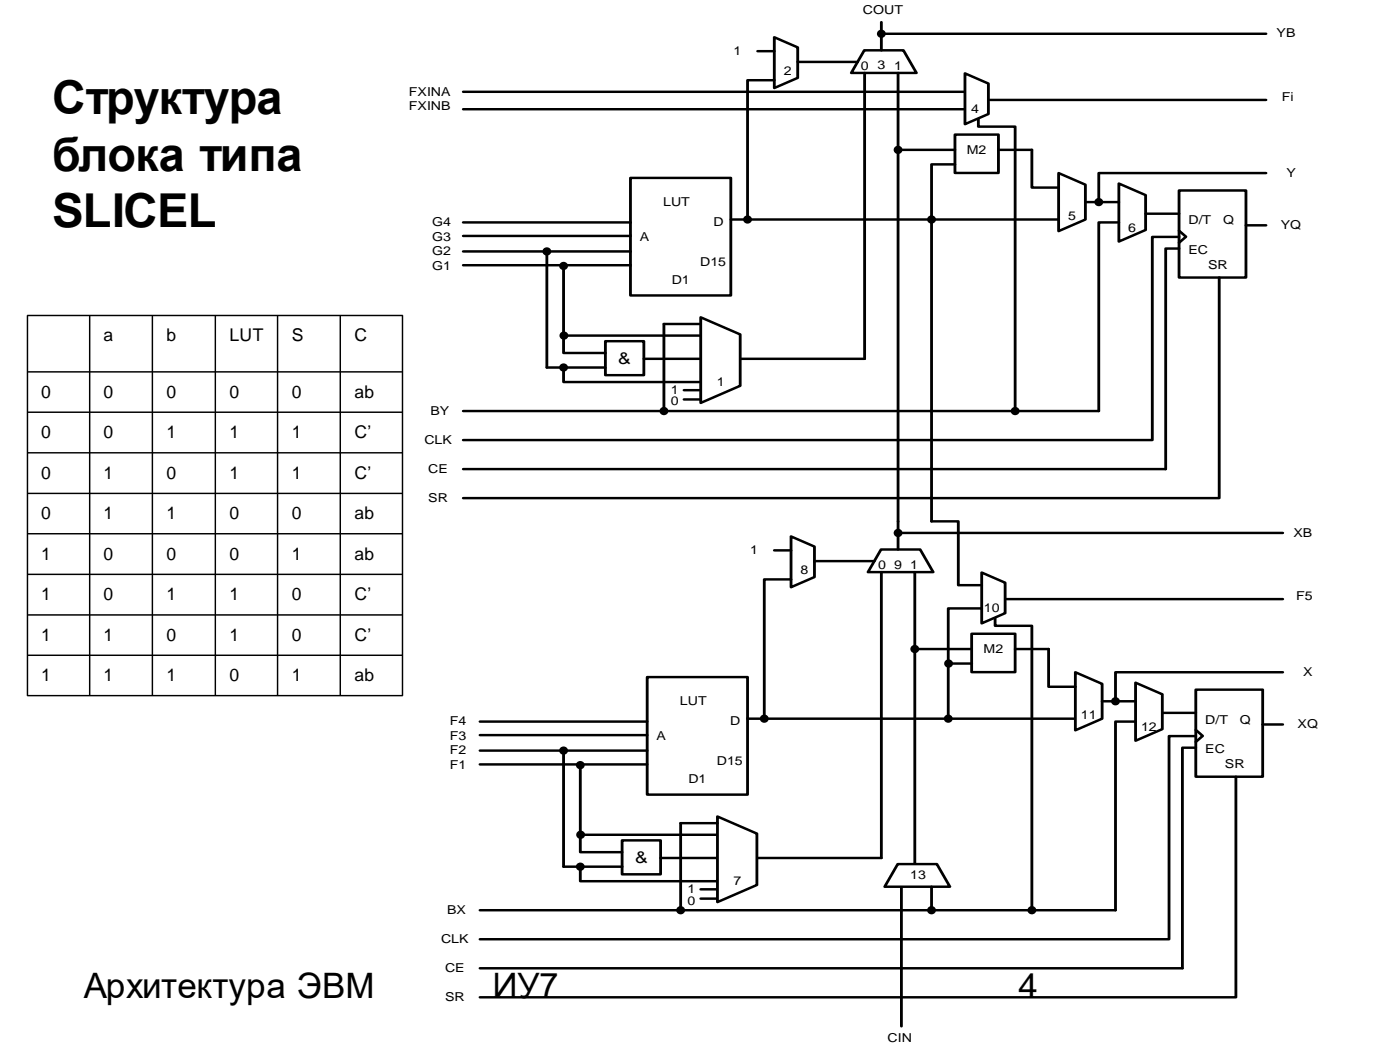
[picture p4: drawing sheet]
<svg xmlns="http://www.w3.org/2000/svg" width="254mm" height="190mm" viewBox="0 0 254 190" stroke-linecap="round" stroke-linejoin="round" font-family="sans-serif">
<path d="M114.4 32.3h18.2v21.3h-18.2zM84 40.4h30.4M84 42.8h30.4M84 45.6h30.4M84 48.1h30.4M99.2 45.6v21.1" fill="none" stroke="#000" stroke-width=".48"/>
<path d="M109.8 61.9h7v6.2h-7z" fill-rule="evenodd" fill="#fff"/>
<path d="M132.6 39.8h59.5M102.2 48.1v15.9h7.6M99.2 66.7h10.6M109.8 61.9h7v6.2h-7zM116.8 65.1h10.3" fill="none" stroke="#000" stroke-width=".48"/>
<path d="M192.1 31.4l4.8 2.1v6.3l-4.8 2.1z" fill-rule="evenodd" fill="#fff"/>
<path d="M192.1 31.4l4.8 2.1v6.3l-4.8 2.1z" fill="none" stroke="#000" stroke-width=".48"/>
<path d="M173.3 24.4h7.8v7h-7.8z" fill-rule="evenodd" fill="#fff"/>
<path d="M173.3 24.4h7.8v7h-7.8z" fill="none" stroke="#000" stroke-width=".48"/>
<path d="M156.8 9.1h7.1l2.4 4.1h-11.9z" fill-rule="evenodd" fill="#fff"/>
<path d="M156.8 9.1h7.1l2.4 4.1h-11.9z" fill="none" stroke="#000" stroke-width=".48"/>
<path d="M140.5 6.8l4.2 1.8v5.5l-4.2 1.9z" fill-rule="evenodd" fill="#fff"/>
<path d="M140.5 6.8l4.2 1.8v5.5l-4.2 1.9zM140.5 14.6h-4.9v25.2M144.7 11.2h10.9M156.9 13.2v51.9h-23.7M159.9 4v5.1M162.9 13.2v81.4M179.3 18.1h50.4M162.9 27.2h10.4M173.3 29.8h-4.3v64.8M187.2 27.2v6.8h4.9M124.1 70.8h3" fill="none" stroke="#000" stroke-width=".48"/>
<path d="M213.9 34.6h12.2v15.8h-12.2z" fill-rule="evenodd" fill="#fff"/>
<path d="M213.9 34.6h12.2v15.8h-12.2zM213.9 41.9l1.3 1.1-1.3 1M226.1 40.9h3.6M84 74.6h115.3" fill="none" stroke="#000" stroke-width=".48"/>
<path d="M203 33.3l4.8 2.1v6.3l-4.8 2.1z" fill-rule="evenodd" fill="#fff"/>
<path d="M84 19.8h91.1M84 16.7h91.1M177.5 20.9v2.1h6.7v51.6M196.9 36.7h6.1M203 33.3l4.8 2.1v6.3l-4.8 2.1zM207.8 38.8h6.1M203 40.4h-3.7v34.2M213.9 45.1h-2.4v40M213.9 43h-4.8v36.8h-125.1" fill="none" stroke="#000" stroke-width=".48"/>
<path d="M175.1 13.3l4.2 1.9v5.5l-4.2 1.8z" fill-rule="evenodd" fill="#fff"/>
<path d="M175.1 13.3l4.2 1.9v5.5l-4.2 1.8zM102.2 66.7v2.6h24.9M102.2 60.9h24.9M124.1 72.5h3" fill="none" stroke="#000" stroke-width=".48"/>
<path d="M127.1 57.6l7.2 3.1v9.3l-7.2 3.1z" fill-rule="evenodd" fill="#fff"/>
<g fill="none" stroke="#000" stroke-width=".48">
<path d="M137.4 9.3h3.1M159.9 6.1h69.8M181.1 27.2h6.1M229.7 31.4h-30.4v5.3M127.1 57.6l7.2 3.1v9.3l-7.2 3.1zM127.1 58.8h-6.6v15.8M221.2 50.4v40h-137.2M84 85.1h127.5"/>
<circle cx="159.9" cy="6.1" r=".54"/>
<circle cx="135.6" cy="39.8" r=".54"/>
<circle cx="162.9" cy="27.2" r=".54"/>
<circle cx="169" cy="39.8" r=".54"/>
<circle cx="199.4" cy="36.7" r=".54"/>
<circle cx="99.2" cy="45.6" r=".54"/>
<circle cx="102.3" cy="48.3" r=".54"/>
<circle cx="102.3" cy="66.7" r=".54"/>
<circle cx="102.3" cy="60.9" r=".54"/>
<circle cx="120.5" cy="74.6" r=".54"/>
<circle cx="184.2" cy="74.6" r=".54"/>
</g>
<g fill="#000">
<circle cx="159.9" cy="6.1" r=".54"/>
<circle cx="135.6" cy="39.8" r=".54"/>
<circle cx="162.9" cy="27.2" r=".54"/>
<circle cx="169" cy="39.8" r=".54"/>
<circle cx="199.4" cy="36.7" r=".54"/>
<circle cx="99.2" cy="45.6" r=".54"/>
<circle cx="102.3" cy="48.3" r=".54"/>
<circle cx="102.3" cy="66.7" r=".54"/>
<circle cx="102.3" cy="60.9" r=".54"/>
<circle cx="120.5" cy="74.6" r=".54"/>
<circle cx="184.2" cy="74.6" r=".54"/>
</g>
<path d="M117.4 122.8h18.2v21.4h-18.2z" fill-rule="evenodd" fill="#fff"/>
<path d="M87.1 130.9h30.3M87.1 133.4h30.3M87.1 136.2h30.3M87.1 138.7h30.3M102.2 136.2v21M117.4 122.8h18.2v21.4h-18.2z" fill="none" stroke="#000" stroke-width=".48"/>
<path d="M112.9 152.5h6.9v6.1h-6.9z" fill-rule="evenodd" fill="#fff"/>
<path d="M105.3 138.7v15.9h7.6M135.6 130.4h59.5M102.2 157.2h10.7M112.9 152.5h6.9v6.1h-6.9zM119.8 155.7h10.4" fill="none" stroke="#000" stroke-width=".48"/>
<path d="M195.1 122l4.9 2.1v6.3l-4.9 2.1z" fill-rule="evenodd" fill="#fff"/>
<path d="M195.1 122l4.9 2.1v6.3l-4.9 2.1z" fill="none" stroke="#000" stroke-width=".48"/>
<path d="M176.3 115h7.9v6.9h-7.9z" fill-rule="evenodd" fill="#fff"/>
<path d="M176.3 115h7.9v6.9h-7.9z" fill="none" stroke="#000" stroke-width=".48"/>
<path d="M159.8 99.7h7.1l2.4 4.1h-11.8z" fill-rule="evenodd" fill="#fff"/>
<path d="M159.8 99.7h7.1l2.4 4.1h-11.8z" fill="none" stroke="#000" stroke-width=".48"/>
<path d="M143.5 97.3l4.3 1.9v5.5l-4.3 1.8z" fill-rule="evenodd" fill="#fff"/>
<path d="M143.5 97.3l4.3 1.9v5.5l-4.3 1.8zM162.9 94.6v5.1M143.5 105.1h-4.8v25.3M147.8 101.8h10.8M159.9 103.8v51.9h-23.7M166 103.8v53M166 117.8h10.3M182.4 108.7h50.3M190.2 117.8v6.8h4.9M176.3 120.4h-4.3v10M127.1 161.4h3.1" fill="none" stroke="#000" stroke-width=".48"/>
<path d="M217 125.1h12.1v15.8h-12.1z" fill-rule="evenodd" fill="#fff"/>
<path d="M217 125.1h12.1v15.8h-12.1zM217 132.4l1.2 1.1-1.2 1.1M229.1 131.4h3.6M87.1 165.1h115.3" fill="none" stroke="#000" stroke-width=".48"/>
<path d="M206 123.9l4.9 2.1v6.3l-4.9 2.1z" fill-rule="evenodd" fill="#fff"/>
<path d="M180.5 111.4v2.1h6.7v51.6M200 127.2h6M206 123.9l4.9 2.1v6.3l-4.9 2.1zM206 130.9h-3.6v34.2M210.9 129.3h6.1M217 135.7h-2.5v40M217 133.5h-4.9v36.9h-125" fill="none" stroke="#000" stroke-width=".48"/>
<path d="M178.1 103.9l4.3 1.8v5.6l-4.3 1.8z" fill-rule="evenodd" fill="#fff"/>
<path d="M178.1 103.9l4.3 1.8v5.6l-4.3 1.8zM105.3 157.2v2.7h24.9M105.3 151.5h24.9M127.1 163h3.1" fill="none" stroke="#000" stroke-width=".48"/>
<path d="M130.2 148.1l7.1 3.1v9.4l-7.1 3.1z" fill-rule="evenodd" fill="#fff"/>
<g fill="none" stroke="#000" stroke-width=".48">
<path d="M140.5 99.8h3M162.9 96.7h69.8M169 94.6h4.9v11.6h4.2M178.1 110.4h-6.1v10M184.2 117.8h6M232.7 122h-30.3v5.2M130.2 148.1l7.1 3.1v9.4l-7.1 3.1zM130.2 149.3h-6.7v15.8M224.2 140.9v40h-137.1M87.1 175.7h127.4M163.5 160.9v25.3"/>
<circle cx="162.9" cy="96.7" r=".54"/>
<circle cx="166" cy="117.8" r=".54"/>
<circle cx="102.3" cy="136.2" r=".54"/>
<circle cx="105.3" cy="138.8" r=".54"/>
<circle cx="138.7" cy="130.4" r=".54"/>
<circle cx="172" cy="130.4" r=".54"/>
<circle cx="172.1" cy="120.4" r=".54"/>
<circle cx="202.4" cy="127.2" r=".54"/>
<circle cx="105.3" cy="157.2" r=".54"/>
<circle cx="105.4" cy="151.5" r=".54"/>
<circle cx="123.5" cy="165.1" r=".54"/>
<circle cx="187.2" cy="165.1" r=".54"/>
</g>
<g fill="#000">
<circle cx="162.9" cy="96.7" r=".54"/>
<circle cx="166" cy="117.8" r=".54"/>
<circle cx="102.3" cy="136.2" r=".54"/>
<circle cx="105.3" cy="138.8" r=".54"/>
<circle cx="138.7" cy="130.4" r=".54"/>
<circle cx="172" cy="130.4" r=".54"/>
<circle cx="172.1" cy="120.4" r=".54"/>
<circle cx="202.4" cy="127.2" r=".54"/>
<circle cx="105.3" cy="157.2" r=".54"/>
<circle cx="105.4" cy="151.5" r=".54"/>
<circle cx="123.5" cy="165.1" r=".54"/>
<circle cx="187.2" cy="165.1" r=".54"/>
</g>
<path d="M162.9 156.8h7.1l2.3 4.1h-11.8z" fill-rule="evenodd" fill="#fff"/>
<g fill="none" stroke="#000" stroke-width=".48">
<path d="M162.9 156.8h7.1l2.3 4.1h-11.8zM169 160.9v4.2"/>
<circle cx="169" cy="165.1" r=".54"/>
</g>
<circle cx="169" cy="165.1" r=".54" fill="#000"/>
<g fill="none" stroke="#000" stroke-width=".26">
<path d="M4.9 57.2h68.2M5 57.2v69.1M16.3 57.2v69.1M27.6 57.2v69.1M39.1 57.2v69.1M50.4 57.2v69.1M61.7 57.2v69.1M73 57.2v69.1M4.9 67.5h68.2M4.9 74.8h68.2M4.9 82.2h68.2M4.9 89.5h68.2"/>
<path d="M4.9 96.8h68.2M4.9 104.2h68.2M4.9 111.6h68.2M4.9 118.9h68.2M4.9 126.2h68.2"/>
</g>
<g font-size="8.5">
<text x="9.5" y="20.7">Структура</text>
<text x="9.5" y="31.1">блока типа</text>
<text x="9.5" y="41.1">SLICEL</text>
</g>
<g font-size="6.4">
<text x="15.2" y="181.1">Архитектура ЭВМ</text>
<text x="89.4" y="181.1">ИУ7</text>
<text x="184.7" y="181.1">4</text>
</g>
<g font-size="3.2">
<text x="18.8" y="61.9">a</text>
<text x="30.2" y="61.9">b</text>
<text x="41.6" y="61.9">LUT</text>
<text x="52.9" y="61.9">S</text>
<text x="64.3" y="61.9">C</text>
<text x="7.5" y="72.1">0</text>
<text x="18.8" y="72.1">0</text>
<text x="30.2" y="72.1">0</text>
<text x="41.6" y="72.1">0</text>
<text x="52.9" y="72.1">0</text>
<text x="64.3" y="72.1">ab</text>
<text x="7.5" y="79.5">0</text>
<text x="18.8" y="79.5">0</text>
<text x="30.2" y="79.5">1</text>
<text x="41.6" y="79.5">1</text>
<text x="52.9" y="79.5">1</text>
<text x="64.3" y="79.5">C’</text>
<text x="7.5" y="86.8">0</text>
<text x="18.8" y="86.8">1</text>
<text x="30.2" y="86.8">0</text>
<text x="41.6" y="86.8">1</text>
<text x="52.9" y="86.8">1</text>
<text x="64.3" y="86.8">C’</text>
<text x="7.5" y="94.2">0</text>
<text x="18.8" y="94.2">1</text>
<text x="30.2" y="94.2">1</text>
<text x="41.6" y="94.2">0</text>
<text x="52.9" y="94.2">0</text>
<text x="64.3" y="94.2">ab</text>
<text x="7.5" y="101.6">1</text>
<text x="18.8" y="101.6">0</text>
<text x="30.2" y="101.6">0</text>
<text x="41.6" y="101.6">0</text>
<text x="52.9" y="101.6">1</text>
<text x="64.3" y="101.6">ab</text>
<text x="7.5" y="108.9">1</text>
<text x="18.8" y="108.9">0</text>
<text x="30.2" y="108.9">1</text>
<text x="41.6" y="108.9">1</text>
<text x="52.9" y="108.9">0</text>
<text x="64.3" y="108.9">C’</text>
<text x="7.5" y="116.3">1</text>
<text x="18.8" y="116.3">1</text>
<text x="30.2" y="116.3">0</text>
<text x="41.6" y="116.3">1</text>
<text x="52.9" y="116.3">0</text>
<text x="64.3" y="116.3">C’</text>
<text x="7.5" y="123.6">1</text>
<text x="18.8" y="123.6">1</text>
<text x="30.2" y="123.6">1</text>
<text x="41.6" y="123.6">0</text>
<text x="52.9" y="123.6">1</text>
<text x="64.3" y="123.6">ab</text>
</g>
<g font-size="3">
<text x="112.2" y="66.1">&amp;</text>
<text x="115.2" y="156.6">&amp;</text>
</g>
<g font-size="2.2">
<text x="156.6" y="2.6">COUT</text>
<text x="133.1" y="10">1</text>
<text x="231.6" y="6.8">YB</text>
<text x="74.2" y="17.3">FXINA</text>
<text x="142.2" y="13.6">2</text>
<text x="156.2" y="12.7">0</text>
<text x="159.2" y="12.6">3</text>
<text x="162.2" y="12.7">1</text>
<text x="74.2" y="20">FXINB</text>
<text x="176.2" y="20.5">4</text>
<text x="232.6" y="18.4">Fi</text>
<text x="175.4" y="27.9">M2</text>
<text x="233.4" y="32.1">Y</text>
<text x="78.4" y="41">G4</text>
<text x="120.3" y="37.4">LUT</text>
<text x="129.5" y="41">D</text>
<text x="193.8" y="40">5</text>
<text x="215.6" y="40.7">D/T</text>
<text x="221.9" y="40.7">Q</text>
<text x="232.4" y="41.5">YQ</text>
<text x="78.4" y="46.3">G2</text>
<text x="78.4" y="43.7">G3</text>
<text x="116.1" y="43.7">A</text>
<text x="204.7" y="42.1">6</text>
<text x="215.6" y="46.1">EC</text>
<text x="78.4" y="48.9">G1</text>
<text x="121.9" y="51.6">D1</text>
<text x="127" y="48.2">D15</text>
<text x="219.2" y="48.7">SR</text>
<text x="121.7" y="71.5">1</text>
<text x="130.1" y="70">1</text>
<text x="78.1" y="75.2">BY</text>
<text x="121.7" y="73.6">0</text>
<text x="77" y="80.5">CLK</text>
<text x="77.7" y="85.8">CE</text>
<text x="77.7" y="91">SR</text>
<text x="136.1" y="100.5">1</text>
<text x="234.7" y="97.4">XB</text>
<text x="145.2" y="104.2">8</text>
<text x="159.3" y="103.3">0</text>
<text x="162.2" y="103.2">9</text>
<text x="165.1" y="103.3">1</text>
<text x="178.5" y="111.1">10</text>
<text x="235.2" y="108.9">F5</text>
<text x="178.5" y="118.5">M2</text>
<text x="236.4" y="122.6">X</text>
<text x="81.6" y="131.6">F4</text>
<text x="123.4" y="127.9">LUT</text>
<text x="132.5" y="131.6">D</text>
<text x="196.1" y="130.5">11</text>
<text x="218.7" y="131.3">D/T</text>
<text x="224.9" y="131.3">Q</text>
<text x="81.6" y="136.9">F2</text>
<text x="81.6" y="134.2">F3</text>
<text x="119.1" y="134.2">A</text>
<text x="207" y="132.6">12</text>
<text x="218.7" y="136.6">EC</text>
<text x="235.4" y="132.1">XQ</text>
<text x="81.6" y="139.5">F1</text>
<text x="124.9" y="142.1">D1</text>
<text x="130.1" y="138.8">D15</text>
<text x="222.2" y="139.3">SR</text>
<text x="133.1" y="160.5">7</text>
<text x="165.1" y="159.5">13</text>
<text x="81.1" y="165.8">BX</text>
<text x="124.7" y="162">1</text>
<text x="124.7" y="164.1">0</text>
<text x="80" y="171.1">CLK</text>
<text x="80.7" y="176.3">CE</text>
<text x="80.7" y="181.6">SR</text>
<text x="161" y="189">CIN</text>
</g>
</svg>
